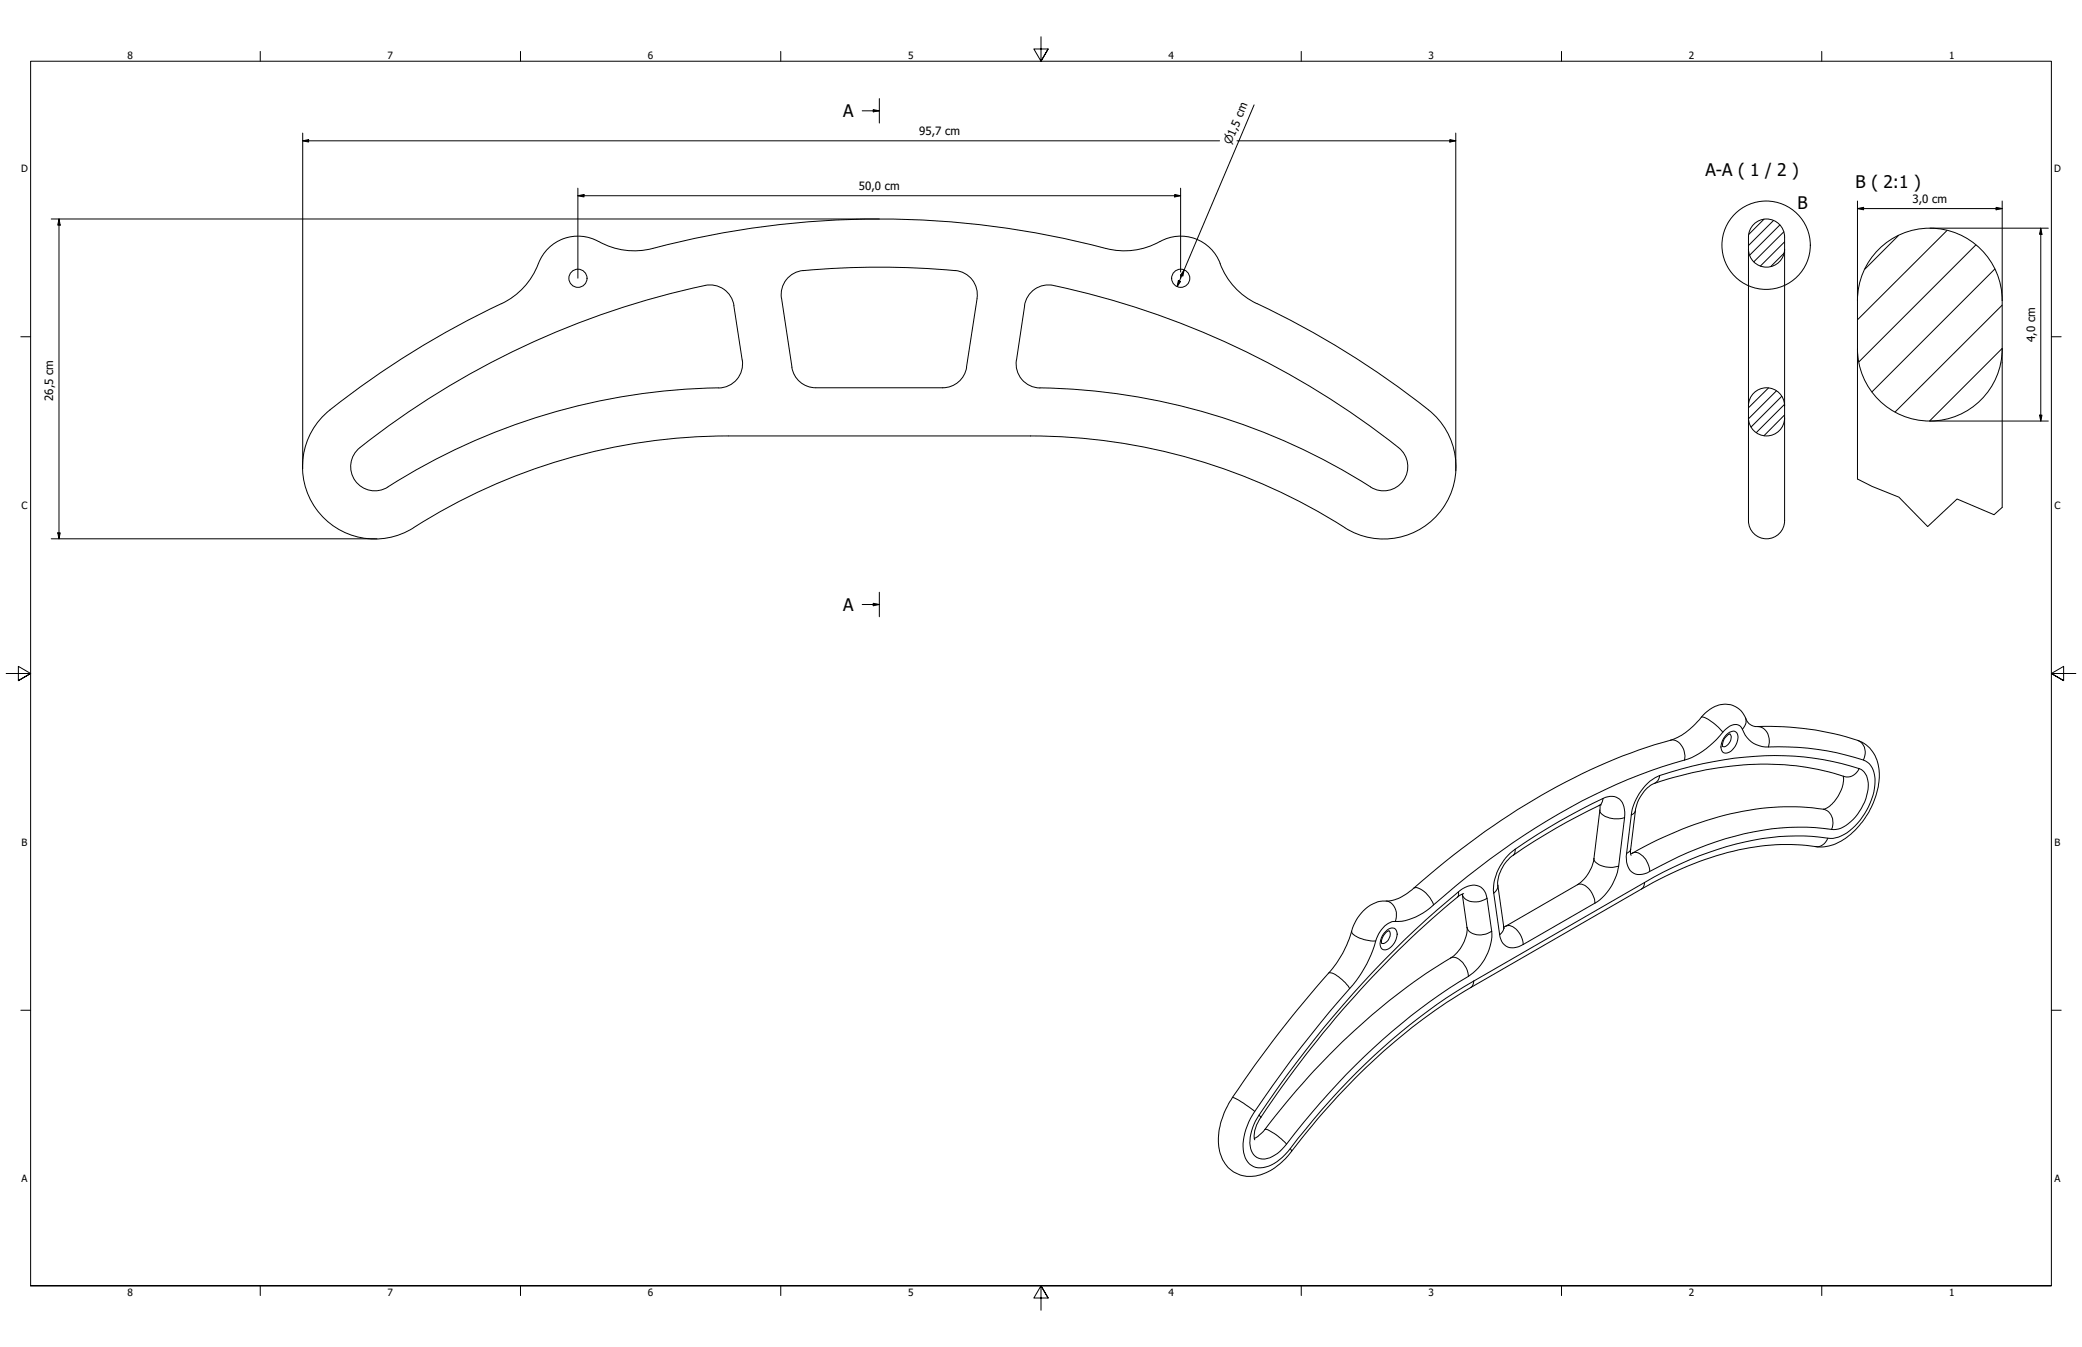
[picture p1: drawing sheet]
<svg xmlns="http://www.w3.org/2000/svg" width="864mm" height="559mm" viewBox="0 0 864 559" stroke-linecap="round" stroke-linejoin="round" font-family="sans-serif">
<!-- layer: Hatch (ISO) -->
<g fill="none" stroke="#000" stroke-width=".41">
<path d="M731.7 90.9l-6.3 6.3M735.7 91.4l-10.4 10.5M738.3 93.3l-12.5 12.5M739.9 96.2l-12.4 12.4M787.5 97.7l-14 14M807.6 95.6l-37.1 37.1M740.1 105l-5.6 5.6M740.2 100.3l-10 10.1M819.6 101.6l-48.5 48.5M827.4 111.6l-50.9 51M830.5 126.6l-44.5 44.3M830.5 144.5l-30.1 30.2"/>
<path d="M733.6 161l-8.3 8.2M736.9 162.1l-11.6 11.6M739.1 164.4l-12.7 12.7M740.2 172.1l-8.5 8.7M740.2 167.7l-11.7 11.8"/>
</g>
<!-- layer: Visible (ANSI) -->
<g fill="none" stroke="#000" stroke-width=".41">
<path d="M333.1 112.2a10 10 0 0 0-9 11.5M333.1 112.3a347.3 347.3 0 0 1 63.2 0M396.3 112.2a10 10 0 0 1 9 11.5M506.1 109.3a30.9 30.9 0 0 0 18.5 18.2 361 361 0 0 1 69.6 43.9 30 30 0 0 1 3.5 40.5 30 30 0 0 1-39.9 7 242.3 242.3 0 0 0-130.4-38.1M506.1 109.3a17.7 17.7 0 0 0-26.3-8.4 30 30 0 0 1-21.1 2.2 370.3 370.3 0 0 0-191 .6 31 31 0 0 1-20.5-4.1 17.7 17.7 0 0 0-24.5 11.2 30.9 30.9 0 0 1-17.9 16.7 361.1 361.1 0 0 0-69.6 43.9 30 30 0 0 0-3.5 40.5 30 30 0 0 0 39.9 7 242.3 242.3 0 0 1 130.4-38.1h125.4M304.4 126.7l3.4 22.7M304.4 126.7a10 10 0 0 0-12-8.3 347.7 347.7 0 0 0-143.1 67.3M324.2 123.8l4.3 28.5M405.3 123.8l-4.4 28.5M425 126.7a10 10 0 0 1 12-8.3 345.9 345.9 0 0 1 144 68.1 10 10 0 0 1 .7 13.4 10 10 0 0 1-13.2 2.2M425 126.7l-3.4 22.7M307.9 149.4a10 10 0 0 1-9.8 11.6 262 262 0 0 0-137.2 41"/>
<path d="M328.5 152.3a10 10 0 0 0 9.9 8.6h52.6a10 10 0 0 0 10-8.6M421.6 149.4a10 10 0 0 0 9.8 11.6 262.1 262.1 0 0 1 137.1 41M149.3 185.7a10 10 0 0 0-2 13.7 10 10 0 0 0 13.6 2.7M717.5 304.5a4.9 4.9 0 0 0-2.9 5.2M663.6 334.1l.1 1.3-2.5 20.7a16.1 16.1 0 0 1-6.9 10.9l-30.6 17.6M664.2 333.9h-.1a226.8 226.8 0 0 0-37.8 22 15.7 15.7 0 0 0-5 11.3l2.6 18M764.5 322a14.5 14.5 0 0 1-7.9 13.7 108.6 108.6 0 0 0-53.8 6.4 168.6 168.6 0 0 0-26.4 12.1M765 322.2a117.3 117.3 0 0 0-65.4-1.1 70.5 70.5 0 0 0-15 4.7 16.6 16.6 0 0 0-6.3 10.6l-2 16.4 .3 2M565.6 377.8a12.8 12.8 0 0 1 10.9-4.1l.6-.1a20.6 20.6 0 0 0 9.3-5.1 301.7 301.7 0 0 1 83.3-53.5 273.9 273.9 0 0 1 25.4-8.8 31.9 31.9 0 0 0 11.4-9.6 10.9 10.9 0 0 1 14.3-2.9 14.5 14.5 0 0 1 4.2 5.9 4.6 4.6 0 0 0 4.1 1.8 111.7 111.7 0 0 1 43.3 6.5 15.9 15.9 0 0 1 6.8 17.6 33.4 33.4 0 0 1-17.9 24.6 16.5 16.5 0 0 1-10.2 .8 101 101 0 0 0-50.9 8.3 170.1 170.1 0 0 0-19.3 9.6l-70.9 40.9a262.6 262.6 0 0 0-74.9 68.8 22 22 0 0 1-18 9.5 13.6 13.6 0 0 1-11.7-14.1 33.2 33.2 0 0 1 5.8-18.6 521.5 521.5 0 0 1 42.3-54.5l.7-1a48.5 48.5 0 0 0 7.2-15.8l1.8-3.3zM606.6 370.9l1.9 13.8a15.1 15.1 0 0 1-6.8 12.7 274.2 274.2 0 0 0-70.5 62.8l-7.1 9.1-2.4 2.2-1.4 .8M607.1 370.8l-1.1 .4a413.4 413.4 0 0 0-83.9 93.9 10.5 10.5 0 0 0-1.7 7.8M576.2 386.2a5.1 5.1 0 0 0-3.1 5.1"/>
<circle cx="239.7" cy="115.4" r="3.8"/>
<circle cx="489.8" cy="115.4" r="3.8"/>
</g>
<!-- layer: Visible Narrow (ANSI) -->
<g fill="none" stroke="#000" stroke-width=".41">
<path d="M705.7 297.5a8.4 8.4 0 0 1 5.5 2.8l3.4 3.5M724.1 297.9l.1 2-1.5 2.6M692.9 307.1a5.2 5.2 0 0 1 5.7 4.6l.3 1.8-.1 1.8M698.8 315.3a34.5 34.5 0 0 0 16.5-12.3 5.5 5.5 0 0 1 6.2-2l.9 .9a11 11 0 0 0 11.2 8 108.8 108.8 0 0 1 40.3 5.8 9.6 9.6 0 0 1 3.8 10 28 28 0 0 1-14 21.1l-2.3 .8a13.9 13.9 0 0 1-6.4-.3 105.1 105.1 0 0 0-50.1 7.7l-11.3 5-11.4 6.1M698.8 315.3a248.2 248.2 0 0 0-80.7 41.1l-9.5 7.2-14 11.8a23.8 23.8 0 0 1-17.3 7 12.6 12.6 0 0 0-7.2 9.8 51.1 51.1 0 0 1-10.3 17.9 442.1 442.1 0 0 0-41 53.8 20.4 20.4 0 0 0-2.2 16.5 6.9 6.9 0 0 0 9.6 3.4 22.1 22.1 0 0 0 9-7.3 269.7 269.7 0 0 1 72.2-67.2l3.9-2.3M716.2 304.7a2.62 2.62 0 0 1 4.5-.2 6.6 6.6 0 0 1-5.1 7.9 2.82 2.82 0 0 1-1.5-4l1-2.3zM717.5 304.5a3.6 3.6 0 0 1-2.6 5.3l-.3-.1M729.1 301.4a5.8 5.8 0 0 1 4.6 7.5l-.1 1M770.6 307.2a5.6 5.6 0 0 1 2.3 8.1M771.1 318.9a7.3 7.3 0 0 1 3.8 8.5 20.9 20.9 0 0 1-12.3 16.5 12.8 12.8 0 0 1-6.3-.2 114.6 114.6 0 0 0-60.1 11.7l-7.9 4a19.2 19.2 0 0 1-7.1 3.3 5.6 5.6 0 0 1-6.6-6.3l.1-2.4M771.1 318.9a122.5 122.5 0 0 0-64.8-2.1l-13.3 3.5a20.3 20.3 0 0 0-7.5 3 22 22 0 0 0-8.8 14.8M771.1 318.9a5.3 5.3 0 0 1-6.1 3.3"/>
<path d="M663.6 336a4.5 4.5 0 0 0 4 3.3l3.8 .4 2.5-.5M665 331.2a5.9 5.9 0 0 1 6.2 0 5.9 5.9 0 0 1 2.7 5.6v2.4M665 331.2l-.9 2.4-.8 .6M665 331.2a257.2 257.2 0 0 0-36.5 21.1M673.9 339.2l-2.5 20.1M676.7 338.1l-2 15.9M678.3 336.4l-.3 .7-1.3 1M688.4 321.7l-.7 2.1-1.6 1.2M756.4 335.7a6 6 0 0 1 3.3 8.4M628.5 352.3a21 21 0 0 0-8.9 18.2M628.5 352.3l-.3 1.8-.6 .7M661.2 356.1a4.5 4.5 0 0 0 3.9 3.3l3.9 .4 2.4-.5"/>
<path d="M671.4 359.3a22.2 22.2 0 0 1-9.8 15.3M676.4 352.3l-.3 .8-1.4 .9M677.2 353.9a4.1 4.1 0 0 1 4.9 2l1.8 3.2 .4 2.4M758.2 347.7a5 5 0 0 1-5.2 3.5M575 373.8a6.1 6.1 0 0 1 3.8 8.5M586.4 368.5a4.3 4.3 0 0 1 4.4 1.4 11.9 11.9 0 0 1 3.8 5.5M604.9 370l.1 1.1-.5 1.1M606.6 371a5.6 5.6 0 0 0 6.8 3.1l3.4-1.5M616.8 372.6a5.7 5.7 0 0 0-8.9-4.6 27.4 27.4 0 0 0-7.4 5.8 429.2 429.2 0 0 0-79.8 91.4 15.1 15.1 0 0 0-1.2 13.1 5.7 5.7 0 0 0 8.2 1.5l2.1-1.3 2-1.7a312.1 312.1 0 0 1 57.4-58.4l11.9-8.4 8-5a21.8 21.8 0 0 0 9.6-18.7M616.8 372.6l1.9 13.7M619.6 370.5l2.4 17.3M621.3 367.2l-.4 1.8-1.3 1.5"/>
<path d="M654.3 367a4.7 4.7 0 0 1 5.5 2.7l1.6 3.3 .2 1.6M661.6 374.6l-29.8 17.2M682.2 366.1l-.5 1.9-.8 .8M682.2 366.1l-70.9 40.9M560.7 386.2a4.3 4.3 0 0 0 3.3 3 16.8 16.8 0 0 0 6.7 1.1M574.8 386.4a2.54 2.54 0 0 1 4.5-.2 6.6 6.6 0 0 1-5.1 7.8 2.7 2.7 0 0 1-1.5-3.9l1-2.4zM576.2 386.2a3.7 3.7 0 0 1-2.7 5.2l-.4-.1M601.7 397.4a4.3 4.3 0 0 1 5 1.9l1.5 2.4 .9 3.3M608.5 384.7a5.5 5.5 0 0 0 6.8 3l1-.2 2.4-1.2M622 387.8a5.6 5.6 0 0 0 8.8 4.5l1-.5M623.7 384.5l-.3 1.7-1.4 1.6M624.6 384.2a4.8 4.8 0 0 1 5.5 2.7l1.3 2.5 .4 2.4"/>
<path d="M551.1 403.7a4.4 4.4 0 0 1 4.1 1.5 15.2 15.2 0 0 1 4.6 4.9M611.3 407l-.5 1.9-.8 .8M511.2 455.3a36.4 36.4 0 0 1 9.2 5.8M522.2 462.6l.8 .9M524.7 468.5a14.4 14.4 0 0 1 7.4 4.6l1.6 1.5M535.2 476.5l.5 1.2"/>
</g>
<!-- layer: Visible (ISO) -->
<g fill="none" stroke="#000" stroke-width=".41">
<path d="M725.3 98.3a7.5 7.5 0 0 1 7.4-7.5 7.5 7.5 0 0 1 7.5 7.5M725.3 98.4v75M740.2 98.4v75M725.3 103.3a7.5 7.5 0 0 0 7.4 7.5 7.5 7.5 0 0 0 7.5-7.5M770.5 124.7v74M770.5 124.7a30 30 0 0 1 30-30 30 30 0 0 1 30 30M830.5 124.7v85.8M770.5 144.7a30 30 0 0 0 30 30 30 30 0 0 0 30-30M725.3 168.4a7.5 7.5 0 0 1 7.4-7.5 7.5 7.5 0 0 1 7.5 7.5M725.3 173.4a7.5 7.5 0 0 0 7.4 7.4 7.5 7.5 0 0 0 7.5-7.4M725.3 173.4v42.7M740.2 173.4v42.7"/>
<path d="M725.3 216a7.5 7.5 0 0 0 7.4 7.5 7.5 7.5 0 0 0 7.5-7.5"/>
</g>
<!-- layer: Break Line (ISO) -->
<path d="M770.5 198.7l6 3.1 11.2 4.4 11.9 12.2 12.2-11.4 15.3 6.5 3.4-3" fill="none" stroke="#000" stroke-width=".41"/>
<!-- layer: Section Line (ISO) -->
<path d="M357.6 46h7.1M362.2 45.5l2.5 .5-2.5 .4zM364.7 40.9v10.2M357.6 250.8h7.1M362.2 250.3l2.5 .5-2.5 .5zM364.7 245.7v10.2" fill="none" stroke="#000" stroke-width=".41"/>
<path d="M362.2 45.5l2.5 .5-2.5 .4zM362.2 250.3l2.5 .5-2.5 .5z" fill="#000"/>
<!-- layer: Detail Boundary (ISO) -->
<circle cx="732.6" cy="101.7" r="18.3" fill="none" stroke="#000" stroke-width=".41"/>
<!-- layer: Border (ANSI) -->
<g fill="none" stroke="#000" stroke-width=".41">
<path d="M431.8 15.2v10.2l-3-5.1h6l-3 5.1 3-5.1M107.9 21.3v4.1M215.9 21.3v4.1M323.8 21.3v4.1M539.8 21.3v4.1M647.7 21.3v4.1M755.6 21.3v4.1M8.6 139.7h4.1M850.9 139.7h4.1M2.5 279.4h10.2l-5.1-3v6l5.1-3-5.1 3M861.1 279.4h-10.2l5.1-3v6l-5.1-3 5.1 3M8.6 419.1h4.1"/>
<path d="M850.9 419.1h4.1M12.7 533.4v-508h838.2v508h-838.2h838.2M107.9 533.4v4.1M215.9 533.4v4.1M323.8 533.4v4.1M434.8 538.5l-3-5.1 3 5.1h-6l3-5.1v10.2M539.8 533.4v4.1M647.7 533.4v4.1M755.6 533.4v4.1"/>
</g>
<!-- layer: Dimension (ISO) -->
<g fill="none" stroke="#000" stroke-width=".41">
<path d="M125.6 58.4l2.4-.5v1zM125.6 58.4h380.3M125.6 55.2v139.2M513.1 58.4h90.7M520.2 43.5l-31.9 75.4M601.4 57.9l2.4 .5-2.4 .5zM603.8 55.2v140.1M239.7 78.1v37.3M489.7 78.1v34.8M21.3 90.8h343.4M24.5 90.8l.5 2.6h-1zM24.5 90.8v132.7"/>
<path d="M239.7 81.2l2.5-.5v1zM239.7 81.2h250M487.3 80.7l2.4 .5-2.4 .5zM770.5 86.5l2.5-.5v1zM770.5 86.5h60M770.5 83.4v41.3M800.5 94.7h49.1M828 86l2.5 .5-2.5 .5zM830.5 83.4v41.3M846.5 94.7l.5 2.5h-1zM846.5 94.7v80M488.8 116.4l.9 .4-1.4 2.1z"/>
<path d="M489.7 114v1.4M491.2 112l-.6 2.5-.9-.4zM800.5 174.7h49.1M846 172.2h1l-.5 2.5zM21.3 223.5h135.1M24 221.1h1l-.5 2.4z"/>
</g>
<path d="M125.6 58.4l2.4-.5v1zM601.4 57.9l2.4 .5-2.4 .5zM24.5 90.8l.5 2.6h-1zM239.7 81.2l2.5-.5v1zM487.3 80.7l2.4 .5-2.4 .5zM770.5 86.5l2.5-.5v1zM828 86l2.5 .5-2.5 .5zM846.5 94.7l.5 2.5h-1zM488.8 116.4l.9 .4-1.4 2.1zM491.2 112l-.6 2.5-.9-.4zM846 172.2h1l-.5 2.5zM24 221.1h1l-.5 2.4z" fill="#000"/>
<g font-size="7.2">
<text x="349.7" y="48.6">A</text>
<text x="707.4" y="73.2">A-A ( 1 / 2 )</text>
<text x="769.7" y="77.8">B ( 2:1 )</text>
<text x="745.7" y="86.7">B</text>
<text x="349.7" y="253.4">A</text>
</g>
<g font-size="4.7">
<text x="381.3" y="56">95,7 cm</text>
<text x="356.2" y="78.8">50,0 cm</text>
<text x="793.2" y="84.2">3,0 cm</text>
<text x="844.1" y="141.9" transform="rotate(-90 844.1 141.9)">4,0 cm</text>
<text x="22" y="166.4" transform="rotate(-90 22 166.4)">26,5 cm</text>
</g>
<text font-size="4.6" x="510.5" y="60.3" transform="rotate(-67 510.5 60.3)">⌀1,5 cm</text>
<g font-size="4.1">
<text x="52.8" y="24.4">8</text>
<text x="160.8" y="24.4">7</text>
<text x="268.7" y="24.4">6</text>
<text x="376.7" y="24.4">5</text>
<text x="484.6" y="24.4">4</text>
<text x="592.6" y="24.4">3</text>
<text x="700.5" y="24.4">2</text>
<text x="808.5" y="24.4">1</text>
<text x="8.7" y="71.4">D</text>
<text x="852" y="71.4">D</text>
<text x="8.9" y="211.1">C</text>
<text x="852.2" y="211.1">C</text>
<text x="8.9" y="350.8">B</text>
<text x="852.2" y="350.8">B</text>
<text x="8.9" y="490.5">A</text>
<text x="852.2" y="490.5">A</text>
<text x="52.8" y="537.5">8</text>
<text x="160.8" y="537.5">7</text>
<text x="268.7" y="537.5">6</text>
<text x="376.7" y="537.5">5</text>
<text x="484.6" y="537.5">4</text>
<text x="592.6" y="537.5">3</text>
<text x="700.5" y="537.5">2</text>
<text x="808.5" y="537.5">1</text>
</g>
</svg>
